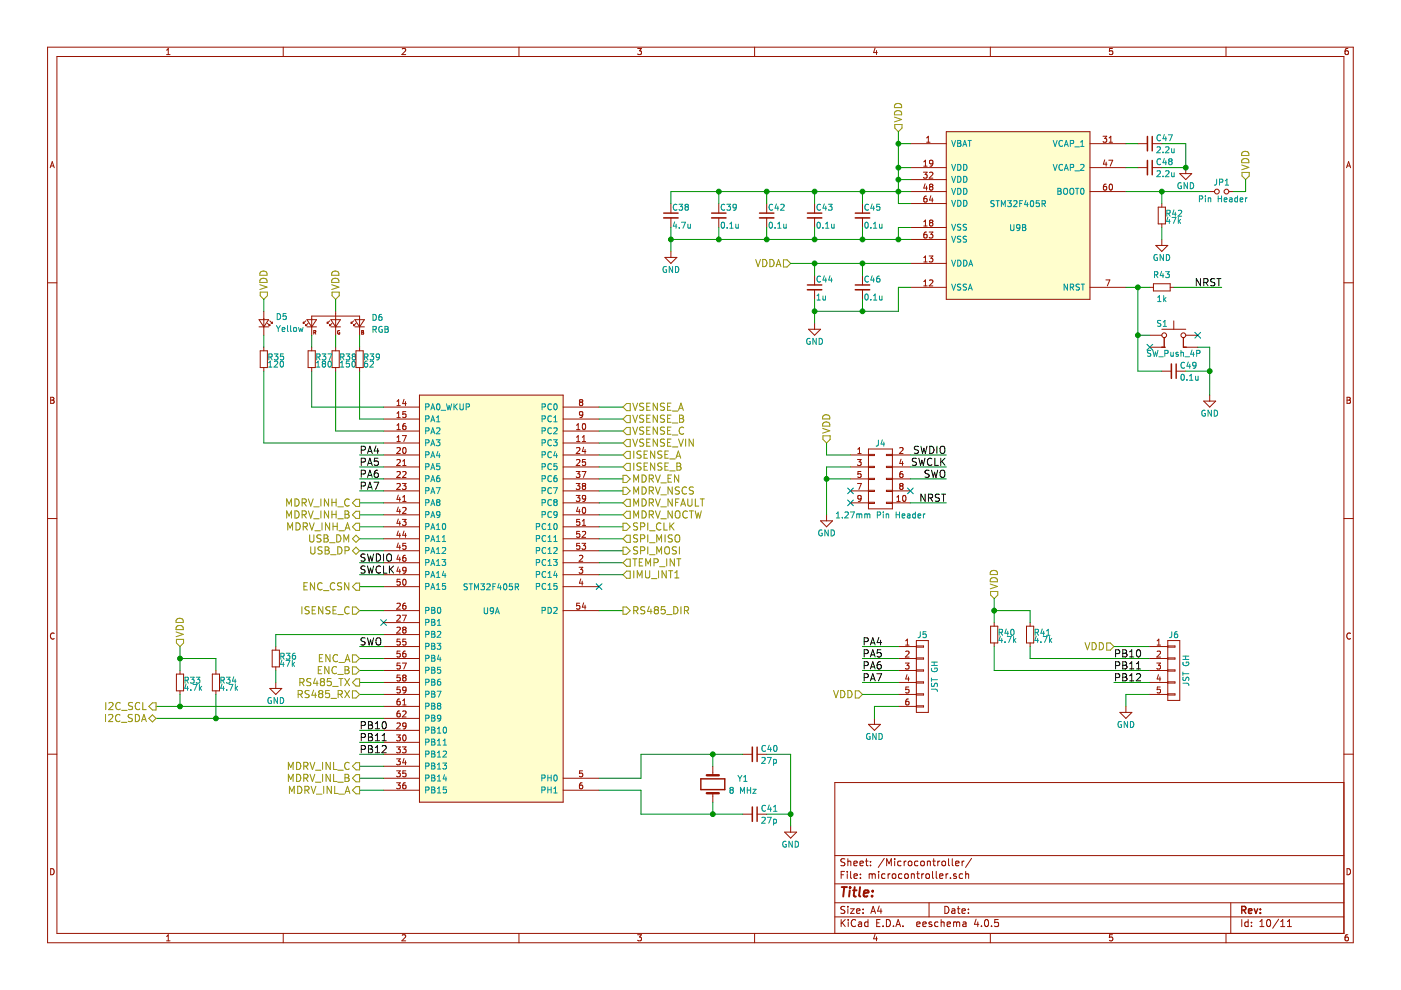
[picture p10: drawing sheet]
EESchema Schematic File Version 2
LIBS:bldc-controller
LIBS:power
LIBS:device
LIBS:transistors
LIBS:conn
LIBS:linear
LIBS:regul
LIBS:74xx
LIBS:cmos4000
LIBS:adc-dac
LIBS:memory
LIBS:xilinx
LIBS:microcontrollers
LIBS:dsp
LIBS:analog_switches
LIBS:motorola
LIBS:texas
LIBS:intel
LIBS:audio
LIBS:interface
LIBS:digital-audio
LIBS:philips
LIBS:display
LIBS:cypress
LIBS:siliconi
LIBS:opto
LIBS:atmel
LIBS:contrib
LIBS:valves
LIBS:stepper-driver
LIBS:bldc-controller-cache
EELAYER 25 0
EELAYER END
$Descr A4 11693 8268
encoding utf-8
Sheet 10 11
Title ""
Date ""
Rev ""
Comp ""
Comment1 ""
Comment2 ""
Comment3 ""
Comment4 ""
$EndDescr
$Comp
L STM32F405R U9
U 1 1
P 4100 5000
F 0 "U9" H 4100 4900 50  0000 C CNN
F 1 "STM32F405R" H 4100 5100 50  0000 C CNN
F 2 "bldc-controller:LQFP-64" H 4100 5000 50  0001 C CNN
F 3 "" H 4100 5000 50  0001 C CNN
F 4 "STMicroelectronics" H 4100 5000 60  0001 C CNN "MFR_NAME"
F 5 "STM32F405RGT6" H 4100 5000 60  0001 C CNN "MFR_PN"
F 6 "Mouser" H 4100 5000 60  0001 C CNN "DIST_NAME"
F 7 "511-STM32F405RGT6" H 4100 5000 60  0001 C CNN "DIST_PN"
	1    4100 5000
	1    0    0    -1  
$EndComp
$Comp
L STM32F405R U9
U 2 1
P 8500 1800
F 0 "U9" H 8500 1700 50  0000 C CNN
F 1 "STM32F405R" H 8500 1900 50  0000 C CNN
F 2 "bldc-controller:LQFP-64" H 8500 1800 50  0001 C CNN
F 3 "" H 8500 1800 50  0001 C CNN
F 4 "STMicroelectronics" H 8500 1800 60  0001 C CNN "MFR_NAME"
F 5 "STM32F405RGT6" H 8500 1800 60  0001 C CNN "MFR_PN"
F 6 "Mouser" H 8500 1800 60  0001 C CNN "DIST_NAME"
F 7 "511-STM32F405RGT6" H 8500 1800 60  0001 C CNN "DIST_PN"
	2    8500 1800
	1    0    0    -1  
$EndComp
Text HLabel 7500 1100 1    60   Input ~ 0
VDD
Text HLabel 6600 2200 0    60   Input ~ 0
VDDA
Text HLabel 10400 1500 1    60   Input ~ 0
VDD
$Comp
L C_Small C38
U 1 1
P 5600 1800
F 0 "C38" H 5610 1870 50  0000 L CNN
F 1 "4.7u" H 5610 1720 50  0000 L CNN
F 2 "bldc-controller:C_0603_IPC_NOMINAL" H 5600 1800 50  0001 C CNN
F 3 "" H 5600 1800 50  0000 C CNN
F 4 "Murata" H 5600 1800 60  0001 C CNN "MFR_NAME"
F 5 "GRM188R60J475KE19J" H 5600 1800 60  0001 C CNN "MFR_PN"
F 6 "Mouser" H 5600 1800 60  0001 C CNN "DIST_NAME"
F 7 "81-GRM188R60J475KE9J" H 5600 1800 60  0001 C CNN "DIST_PN"
	1    5600 1800
	1    0    0    -1  
$EndComp
$Comp
L C_Small C39
U 1 1
P 6000 1800
F 0 "C39" H 6010 1870 50  0000 L CNN
F 1 "0.1u" H 6010 1720 50  0000 L CNN
F 2 "bldc-controller:C_0603_IPC_NOMINAL" H 6000 1800 50  0001 C CNN
F 3 "" H 6000 1800 50  0000 C CNN
	1    6000 1800
	1    0    0    -1  
$EndComp
$Comp
L C_Small C42
U 1 1
P 6400 1800
F 0 "C42" H 6410 1870 50  0000 L CNN
F 1 "0.1u" H 6410 1720 50  0000 L CNN
F 2 "bldc-controller:C_0603_IPC_NOMINAL" H 6400 1800 50  0001 C CNN
F 3 "" H 6400 1800 50  0000 C CNN
	1    6400 1800
	1    0    0    -1  
$EndComp
$Comp
L C_Small C43
U 1 1
P 6800 1800
F 0 "C43" H 6810 1870 50  0000 L CNN
F 1 "0.1u" H 6810 1720 50  0000 L CNN
F 2 "bldc-controller:C_0603_IPC_NOMINAL" H 6800 1800 50  0001 C CNN
F 3 "" H 6800 1800 50  0000 C CNN
	1    6800 1800
	1    0    0    -1  
$EndComp
$Comp
L C_Small C45
U 1 1
P 7200 1800
F 0 "C45" H 7210 1870 50  0000 L CNN
F 1 "0.1u" H 7210 1720 50  0000 L CNN
F 2 "bldc-controller:C_0603_IPC_NOMINAL" H 7200 1800 50  0001 C CNN
F 3 "" H 7200 1800 50  0000 C CNN
	1    7200 1800
	1    0    0    -1  
$EndComp
$Comp
L C_Small C44
U 1 1
P 6800 2400
F 0 "C44" H 6810 2470 50  0000 L CNN
F 1 "1u" H 6810 2320 50  0000 L CNN
F 2 "bldc-controller:C_0603_IPC_NOMINAL" H 6800 2400 50  0001 C CNN
F 3 "" H 6800 2400 50  0000 C CNN
	1    6800 2400
	1    0    0    -1  
$EndComp
$Comp
L C_Small C46
U 1 1
P 7200 2400
F 0 "C46" H 7210 2470 50  0000 L CNN
F 1 "0.1u" H 7210 2320 50  0000 L CNN
F 2 "bldc-controller:C_0603_IPC_NOMINAL" H 7200 2400 50  0001 C CNN
F 3 "" H 7200 2400 50  0000 C CNN
	1    7200 2400
	1    0    0    -1  
$EndComp
$Comp
L C_Small C47
U 1 1
P 9600 1200
F 0 "C47" V 9550 1250 50  0000 L CNN
F 1 "2.2u" V 9650 1250 50  0000 L CNN
F 2 "bldc-controller:C_0603_IPC_NOMINAL" H 9600 1200 50  0001 C CNN
F 3 "" H 9600 1200 50  0000 C CNN
	1    9600 1200
	0    1    1    0   
$EndComp
$Comp
L C_Small C48
U 1 1
P 9600 1400
F 0 "C48" V 9550 1450 50  0000 L CNN
F 1 "2.2u" V 9650 1450 50  0000 L CNN
F 2 "bldc-controller:C_0603_IPC_NOMINAL" H 9600 1400 50  0001 C CNN
F 3 "" H 9600 1400 50  0000 C CNN
	1    9600 1400
	0    1    1    0   
$EndComp
$Comp
L C_Small C49
U 1 1
P 9800 3100
F 0 "C49" V 9750 3150 50  0000 L CNN
F 1 "0.1u" V 9850 3150 50  0000 L CNN
F 2 "bldc-controller:C_0603_IPC_NOMINAL" H 9800 3100 50  0001 C CNN
F 3 "" H 9800 3100 50  0000 C CNN
	1    9800 3100
	0    1    1    0   
$EndComp
$Comp
L R_Small R43
U 1 1
P 9700 2400
F 0 "R43" V 9800 2400 50  0000 C CNN
F 1 "1k" V 9600 2400 50  0000 C CNN
F 2 "bldc-controller:R_0603_IPC_NOMINAL" H 9700 2400 50  0001 C CNN
F 3 "" H 9700 2400 50  0000 C CNN
	1    9700 2400
	0    -1   -1   0   
$EndComp
$Comp
L R_Small R42
U 1 1
P 9700 1800
F 0 "R42" H 9730 1820 50  0000 L CNN
F 1 "47k" H 9730 1760 50  0000 L CNN
F 2 "bldc-controller:R_0603_IPC_NOMINAL" H 9700 1800 50  0001 C CNN
F 3 "" H 9700 1800 50  0000 C CNN
	1    9700 1800
	1    0    0    -1  
$EndComp
$Comp
L C_Small C40
U 1 1
P 6300 6300
F 0 "C40" V 6250 6350 50  0000 L CNN
F 1 "27p" V 6350 6350 50  0000 L CNN
F 2 "bldc-controller:C_0603_IPC_NOMINAL" H 6300 6300 50  0001 C CNN
F 3 "" H 6300 6300 50  0000 C CNN
	1    6300 6300
	0    1    1    0   
$EndComp
$Comp
L C_Small C41
U 1 1
P 6300 6800
F 0 "C41" V 6250 6850 50  0000 L CNN
F 1 "27p" V 6350 6850 50  0000 L CNN
F 2 "bldc-controller:C_0603_IPC_NOMINAL" H 6300 6800 50  0001 C CNN
F 3 "" H 6300 6800 50  0000 C CNN
	1    6300 6800
	0    1    1    0   
$EndComp
$Comp
L Crystal Y1
U 1 1
P 5950 6550
F 0 "Y1" V 5900 6800 50  0000 C CNN
F 1 "8 MHz" V 6000 6800 50  0000 C CNN
F 2 "bldc-controller:ABM7" H 5950 6550 50  0001 C CNN
F 3 "" H 5950 6550 50  0000 C CNN
F 4 "Abracon" H 5950 6550 60  0001 C CNN "MFR_NAME"
F 5 "ABM7-8.000MHZ-D2Y-T" H 5950 6550 60  0001 C CNN "MFR_PN"
F 6 "Mouser" H 5950 6550 60  0001 C CNN "DIST_NAME"
F 7 "815-ABM7-8-D2Y-T" H 5950 6550 60  0001 C CNN "DIST_PN"
	1    5950 6550
	0    1    1    0   
$EndComp
$Comp
L Jumper_NO_Small JP1
U 1 1
P 10200 1600
F 0 "JP1" H 10200 1680 50  0000 C CNN
F 1 "Pin Header" H 10210 1540 50  0000 C CNN
F 2 "bldc-controller:CONN-100MIL-M-1x2" H 10200 1600 50  0001 C CNN
F 3 "" H 10200 1600 50  0000 C CNN
	1    10200 1600
	1    0    0    -1  
$EndComp
$Comp
L GND #PWR076
U 1 1
P 6800 2700
F 0 "#PWR076" H 6800 2450 50  0001 C CNN
F 1 "GND" H 6800 2550 50  0000 C CNN
F 2 "" H 6800 2700 50  0000 C CNN
F 3 "" H 6800 2700 50  0000 C CNN
	1    6800 2700
	1    0    0    -1  
$EndComp
$Comp
L GND #PWR077
U 1 1
P 10100 3300
F 0 "#PWR077" H 10100 3050 50  0001 C CNN
F 1 "GND" H 10100 3150 50  0000 C CNN
F 2 "" H 10100 3300 50  0000 C CNN
F 3 "" H 10100 3300 50  0000 C CNN
	1    10100 3300
	1    0    0    -1  
$EndComp
$Comp
L GND #PWR078
U 1 1
P 9700 2000
F 0 "#PWR078" H 9700 1750 50  0001 C CNN
F 1 "GND" H 9700 1850 50  0000 C CNN
F 2 "" H 9700 2000 50  0000 C CNN
F 3 "" H 9700 2000 50  0000 C CNN
	1    9700 2000
	1    0    0    -1  
$EndComp
$Comp
L GND #PWR079
U 1 1
P 9900 1400
F 0 "#PWR079" H 9900 1150 50  0001 C CNN
F 1 "GND" H 9900 1250 50  0000 C CNN
F 2 "" H 9900 1400 50  0000 C CNN
F 3 "" H 9900 1400 50  0000 C CNN
	1    9900 1400
	1    0    0    -1  
$EndComp
$Comp
L GND #PWR080
U 1 1
P 5600 2100
F 0 "#PWR080" H 5600 1850 50  0001 C CNN
F 1 "GND" H 5600 1950 50  0000 C CNN
F 2 "" H 5600 2100 50  0000 C CNN
F 3 "" H 5600 2100 50  0000 C CNN
	1    5600 2100
	1    0    0    -1  
$EndComp
$Comp
L GND #PWR081
U 1 1
P 6600 6900
F 0 "#PWR081" H 6600 6650 50  0001 C CNN
F 1 "GND" H 6600 6750 50  0000 C CNN
F 2 "" H 6600 6900 50  0000 C CNN
F 3 "" H 6600 6900 50  0000 C CNN
	1    6600 6900
	1    0    0    -1  
$EndComp
Text Label 3000 3800 0    60   ~ 0
PA4
Text Label 3000 3900 0    60   ~ 0
PA5
Text Label 3000 4000 0    60   ~ 0
PA6
Text Label 3000 4100 0    60   ~ 0
PA7
Text Label 3000 4700 0    60   ~ 0
SWDIO
Text Label 3000 4800 0    60   ~ 0
SWCLK
Text Label 3000 5400 0    60   ~ 0
SWO
Text Label 3000 6100 0    60   ~ 0
PB10
Text Label 3000 6200 0    60   ~ 0
PB11
Text Label 10200 2400 2    60   ~ 0
NRST
Text HLabel 6900 3700 1    60   Input ~ 0
VDD
$Comp
L GND #PWR082
U 1 1
P 6900 4300
F 0 "#PWR082" H 6900 4050 50  0001 C CNN
F 1 "GND" H 6900 4150 50  0000 C CNN
F 2 "" H 6900 4300 50  0000 C CNN
F 3 "" H 6900 4300 50  0000 C CNN
	1    6900 4300
	1    0    0    -1  
$EndComp
Text Label 7900 3800 2    60   ~ 0
SWDIO
Text Label 7900 3900 2    60   ~ 0
SWCLK
Text Label 7900 4000 2    60   ~ 0
SWO
Text Label 7900 4200 2    60   ~ 0
NRST
$Comp
L R_Small R36
U 1 1
P 2300 5500
F 0 "R36" H 2330 5520 50  0000 L CNN
F 1 "47k" H 2330 5460 50  0000 L CNN
F 2 "bldc-controller:R_0603_IPC_NOMINAL" H 2300 5500 50  0001 C CNN
F 3 "" H 2300 5500 50  0000 C CNN
	1    2300 5500
	1    0    0    -1  
$EndComp
$Comp
L GND #PWR083
U 1 1
P 2300 5700
F 0 "#PWR083" H 2300 5450 50  0001 C CNN
F 1 "GND" H 2300 5550 50  0000 C CNN
F 2 "" H 2300 5700 50  0000 C CNN
F 3 "" H 2300 5700 50  0000 C CNN
	1    2300 5700
	1    0    0    -1  
$EndComp
Text Label 7200 5400 0    60   ~ 0
PA4
Text Label 7200 5500 0    60   ~ 0
PA5
Text Label 7200 5600 0    60   ~ 0
PA6
Text Label 7200 5700 0    60   ~ 0
PA7
Text Label 9300 5500 0    60   ~ 0
PB10
Text Label 9300 5600 0    60   ~ 0
PB11
$Comp
L R_Small R40
U 1 1
P 8300 5300
F 0 "R40" H 8330 5320 50  0000 L CNN
F 1 "4.7k" H 8330 5260 50  0000 L CNN
F 2 "bldc-controller:R_0603_IPC_NOMINAL" H 8300 5300 50  0001 C CNN
F 3 "" H 8300 5300 50  0000 C CNN
	1    8300 5300
	1    0    0    -1  
$EndComp
$Comp
L R_Small R41
U 1 1
P 8600 5300
F 0 "R41" H 8630 5320 50  0000 L CNN
F 1 "4.7k" H 8630 5260 50  0000 L CNN
F 2 "bldc-controller:R_0603_IPC_NOMINAL" H 8600 5300 50  0001 C CNN
F 3 "" H 8600 5300 50  0000 C CNN
	1    8600 5300
	1    0    0    -1  
$EndComp
Text HLabel 8300 5000 1    60   Input ~ 0
VDD
$Comp
L CONN_01X06 J5
U 1 1
P 7700 5650
F 0 "J5" H 7700 6000 50  0000 C CNN
F 1 "JST GH" V 7800 5650 50  0000 C CNN
F 2 "bldc-controller:SM06B-GHS-TB" H 7700 5650 50  0001 C CNN
F 3 "" H 7700 5650 50  0000 C CNN
F 4 "JST" H 7700 5650 60  0001 C CNN "MFR_NAME"
F 5 "SM06B-GHS-TB(LF)(SN)" H 7700 5650 60  0001 C CNN "MFR_PN"
	1    7700 5650
	1    0    0    -1  
$EndComp
Text HLabel 7200 5800 0    60   Input ~ 0
VDD
$Comp
L GND #PWR084
U 1 1
P 7300 6000
F 0 "#PWR084" H 7300 5750 50  0001 C CNN
F 1 "GND" H 7300 5850 50  0000 C CNN
F 2 "" H 7300 6000 50  0000 C CNN
F 3 "" H 7300 6000 50  0000 C CNN
	1    7300 6000
	1    0    0    -1  
$EndComp
$Comp
L GND #PWR085
U 1 1
P 9400 5900
F 0 "#PWR085" H 9400 5650 50  0001 C CNN
F 1 "GND" H 9400 5750 50  0000 C CNN
F 2 "" H 9400 5900 50  0000 C CNN
F 3 "" H 9400 5900 50  0000 C CNN
	1    9400 5900
	1    0    0    -1  
$EndComp
Text HLabel 9300 5400 0    60   Input ~ 0
VDD
$Comp
L CONN_02X05 J4
U 1 1
P 7350 4000
F 0 "J4" H 7350 4300 50  0000 C CNN
F 1 "1.27mm Pin Header" H 7350 3700 50  0000 C CNN
F 2 "bldc-controller:62201021121" H 7350 2800 50  0001 C CNN
F 3 "" H 7350 2800 50  0000 C CNN
F 4 "Wurth Electronics" H 7350 4000 60  0001 C CNN "MFR_NAME"
F 5 "62201021121" H 7350 4000 60  0001 C CNN "MFR_PN"
F 6 "Mouser" H 7350 4000 60  0001 C CNN "DIST_NAME"
F 7 "710-62201021121" H 7350 4000 60  0001 C CNN "DIST_PN"
	1    7350 4000
	1    0    0    -1  
$EndComp
NoConn ~ 7100 4100
NoConn ~ 7100 4200
NoConn ~ 7600 4100
$Comp
L SW_Push_4P S1
U 1 1
P 9800 2800
F 0 "S1" H 9850 2900 50  0000 L CNN
F 1 "SW_Push_4P" H 9800 2650 50  0000 C CNN
F 2 "bldc-controller:PTS_810" H 9800 3000 50  0001 C CNN
F 3 "" H 9800 3000 50  0000 C CNN
F 4 "C&K Components" H 9800 2800 60  0001 C CNN "MFR_NAME"
F 5 "PTS810 SJK 250 SMTR LFS" H 9800 2800 60  0001 C CNN "MFR_PN"
F 6 "Mouser" H 9800 2800 60  0001 C CNN "DIST_NAME"
F 7 "611-PTS810SJK250SMTR" H 9800 2800 60  0001 C CNN "DIST_PN"
	1    9800 2800
	-1   0    0    -1  
$EndComp
Text HLabel 2800 2500 1    60   Input ~ 0
VDD
Wire Wire Line
	9400 1200 9500 1200
Wire Wire Line
	9400 1400 9500 1400
Wire Wire Line
	9700 1200 9900 1200
Wire Wire Line
	9900 1200 9900 1400
Wire Wire Line
	9900 1400 9700 1400
Connection ~ 9900 1400
Wire Wire Line
	9400 1600 10100 1600
Wire Wire Line
	7500 1100 7500 1700
Wire Wire Line
	7500 1200 7600 1200
Wire Wire Line
	7500 1400 7600 1400
Connection ~ 7500 1200
Wire Wire Line
	7500 1500 7600 1500
Connection ~ 7500 1400
Connection ~ 7500 1500
Wire Wire Line
	7500 1700 7600 1700
Connection ~ 7500 1600
Wire Wire Line
	7600 1900 7500 1900
Wire Wire Line
	7600 2400 7500 2400
Wire Wire Line
	6000 1700 6000 1600
Wire Wire Line
	6400 1600 6400 1700
Connection ~ 6400 1600
Wire Wire Line
	6800 1600 6800 1700
Connection ~ 6800 1600
Wire Wire Line
	7200 1600 7200 1700
Connection ~ 7200 1600
Wire Wire Line
	6000 1900 6000 2000
Wire Wire Line
	6400 2000 6400 1900
Wire Wire Line
	5600 2000 7600 2000
Connection ~ 6000 2000
Wire Wire Line
	6800 2000 6800 1900
Connection ~ 6400 2000
Wire Wire Line
	7200 2000 7200 1900
Connection ~ 6800 2000
Wire Wire Line
	7500 1900 7500 2000
Connection ~ 7200 2000
Connection ~ 7500 2000
Wire Wire Line
	6600 2200 7600 2200
Wire Wire Line
	5600 1900 5600 2100
Connection ~ 5600 2000
Wire Wire Line
	5600 1600 5600 1700
Connection ~ 6000 1600
Wire Wire Line
	7200 2200 7200 2300
Wire Wire Line
	6800 2200 6800 2300
Connection ~ 7200 2200
Wire Wire Line
	7500 2400 7500 2600
Wire Wire Line
	7500 2600 6800 2600
Wire Wire Line
	7200 2600 7200 2500
Wire Wire Line
	6800 2500 6800 2700
Connection ~ 7200 2600
Connection ~ 6800 2600
Connection ~ 6800 2200
Wire Wire Line
	5600 1600 7600 1600
Wire Wire Line
	9400 2400 9600 2400
Wire Wire Line
	9800 2400 10200 2400
Wire Wire Line
	9500 2400 9500 3100
Wire Wire Line
	9500 2800 9600 2800
Connection ~ 9500 2400
Wire Wire Line
	9500 3100 9700 3100
Connection ~ 9500 2800
Wire Wire Line
	9900 3100 10100 3100
Connection ~ 10100 3100
Wire Wire Line
	9700 1600 9700 1700
Connection ~ 9700 1600
Wire Wire Line
	9700 1900 9700 2000
Wire Wire Line
	10300 1600 10400 1600
Wire Wire Line
	10400 1600 10400 1500
Wire Wire Line
	5000 6600 5350 6600
Wire Wire Line
	5350 6800 6200 6800
Wire Wire Line
	5000 6500 5350 6500
Wire Wire Line
	5350 6500 5350 6300
Wire Wire Line
	5350 6300 6200 6300
Wire Wire Line
	5950 6300 5950 6400
Connection ~ 5950 6300
Wire Wire Line
	5950 6700 5950 6800
Connection ~ 5950 6800
Wire Wire Line
	6400 6300 6600 6300
Wire Wire Line
	6600 6300 6600 6900
Wire Wire Line
	6600 6800 6400 6800
Connection ~ 6600 6800
Wire Wire Line
	2200 3700 3200 3700
Wire Wire Line
	5350 6600 5350 6800
Wire Wire Line
	3000 3800 3200 3800
Wire Wire Line
	3200 3900 3000 3900
Wire Wire Line
	3000 4000 3200 4000
Wire Wire Line
	3000 4100 3200 4100
Wire Wire Line
	3000 4200 3200 4200
Wire Wire Line
	3000 4300 3200 4300
Wire Wire Line
	3000 4400 3200 4400
Wire Wire Line
	3000 4500 3200 4500
Wire Wire Line
	3000 4600 3200 4600
Wire Wire Line
	3000 4700 3200 4700
Wire Wire Line
	3000 4800 3200 4800
Wire Wire Line
	3000 4900 3200 4900
Wire Wire Line
	3000 5100 3200 5100
Wire Wire Line
	3000 5400 3200 5400
Wire Wire Line
	3000 5600 3200 5600
Wire Wire Line
	3000 5700 3200 5700
Wire Wire Line
	3000 5800 3200 5800
Wire Wire Line
	1300 5900 3200 5900
Wire Wire Line
	1300 6000 3200 6000
Wire Wire Line
	3000 6100 3200 6100
Wire Wire Line
	3000 6200 3200 6200
Wire Wire Line
	3000 6400 3200 6400
Wire Wire Line
	3000 6600 3200 6600
Wire Wire Line
	5200 3400 5000 3400
Wire Wire Line
	5200 3500 5000 3500
Wire Wire Line
	5200 3600 5000 3600
Wire Wire Line
	5200 3700 5000 3700
Wire Wire Line
	5200 3800 5000 3800
Wire Wire Line
	5200 3900 5000 3900
Wire Wire Line
	5200 4000 5000 4000
Wire Wire Line
	5200 4100 5000 4100
Wire Wire Line
	5200 4200 5000 4200
Wire Wire Line
	5200 4300 5000 4300
Wire Wire Line
	5200 4400 5000 4400
Wire Wire Line
	5200 4500 5000 4500
Wire Wire Line
	5200 4600 5000 4600
Wire Wire Line
	5200 5100 5000 5100
Wire Wire Line
	3000 5500 3200 5500
Wire Wire Line
	2300 5700 2300 5600
Wire Wire Line
	3000 6500 3200 6500
Wire Wire Line
	8600 5500 9600 5500
Wire Wire Line
	8300 5600 9600 5600
Wire Wire Line
	8600 5400 8600 5500
Wire Wire Line
	8300 5600 8300 5400
Wire Wire Line
	8300 5000 8300 5200
Wire Wire Line
	8300 5100 8600 5100
Wire Wire Line
	8600 5100 8600 5200
Connection ~ 8300 5100
Wire Wire Line
	7200 5400 7500 5400
Wire Wire Line
	7200 5500 7500 5500
Wire Wire Line
	7200 5600 7500 5600
Wire Wire Line
	7200 5700 7500 5700
Wire Wire Line
	7200 5800 7500 5800
Wire Wire Line
	7300 6000 7300 5900
Wire Wire Line
	7300 5900 7500 5900
Wire Wire Line
	9300 5400 9600 5400
Wire Wire Line
	9400 5800 9600 5800
Wire Wire Line
	9400 5900 9400 5800
Wire Wire Line
	6900 3700 6900 3800
Wire Wire Line
	6900 3800 7100 3800
Wire Wire Line
	7100 3900 6900 3900
Wire Wire Line
	6900 3900 6900 4300
Wire Wire Line
	7100 4000 6900 4000
Connection ~ 6900 4000
Wire Wire Line
	7600 3800 7900 3800
Wire Wire Line
	7600 3900 7900 3900
Wire Wire Line
	7600 4000 7900 4000
Wire Wire Line
	7600 4200 7900 4200
Wire Wire Line
	3000 3100 3000 3500
Wire Wire Line
	2600 3100 2600 3400
Wire Wire Line
	2800 3100 2800 3600
Wire Wire Line
	10000 2900 10100 2900
Wire Wire Line
	10100 2900 10100 3300
Text HLabel 3000 4200 0    60   Output ~ 0
MDRV_INH_C
Text HLabel 3000 4300 0    60   Output ~ 0
MDRV_INH_B
Text HLabel 3000 4400 0    60   Output ~ 0
MDRV_INH_A
Text HLabel 3000 4500 0    60   BiDi ~ 0
USB_DM
Text HLabel 3000 4600 0    60   BiDi ~ 0
USB_DP
Text HLabel 3000 4900 0    60   Output ~ 0
ENC_CSN
Text HLabel 3000 5100 0    60   Input ~ 0
ISENSE_C
Wire Wire Line
	2300 5400 2300 5300
Text HLabel 3000 5500 0    60   Input ~ 0
ENC_A
Text HLabel 3000 5600 0    60   Input ~ 0
ENC_B
Text HLabel 3000 5700 0    60   Output ~ 0
RS485_TX
Text HLabel 3000 5800 0    60   Input ~ 0
RS485_RX
Text HLabel 1300 5900 0    60   Output ~ 0
I2C_SCL
Text HLabel 1300 6000 0    60   BiDi ~ 0
I2C_SDA
$Comp
L R_Small R33
U 1 1
P 1500 5700
F 0 "R33" H 1530 5720 50  0000 L CNN
F 1 "4.7k" H 1530 5660 50  0000 L CNN
F 2 "bldc-controller:R_0603_IPC_NOMINAL" H 1500 5700 50  0001 C CNN
F 3 "" H 1500 5700 50  0000 C CNN
	1    1500 5700
	1    0    0    -1  
$EndComp
Wire Wire Line
	1500 5800 1500 5900
Connection ~ 1500 5900
Text HLabel 1500 5400 1    60   Input ~ 0
VDD
Wire Wire Line
	1500 5400 1500 5600
Wire Wire Line
	1500 5500 1800 5500
Wire Wire Line
	1800 5500 1800 5600
Connection ~ 1500 5500
$Comp
L R_Small R34
U 1 1
P 1800 5700
F 0 "R34" H 1830 5720 50  0000 L CNN
F 1 "4.7k" H 1830 5660 50  0000 L CNN
F 2 "bldc-controller:R_0603_IPC_NOMINAL" H 1800 5700 50  0001 C CNN
F 3 "" H 1800 5700 50  0000 C CNN
	1    1800 5700
	1    0    0    -1  
$EndComp
Wire Wire Line
	1800 5800 1800 6000
Connection ~ 1800 6000
Text HLabel 3000 6400 0    60   Output ~ 0
MDRV_INL_C
Text HLabel 3000 6500 0    60   Output ~ 0
MDRV_INL_B
Text HLabel 3000 6600 0    60   Output ~ 0
MDRV_INL_A
Text HLabel 5200 3400 2    60   Input ~ 0
VSENSE_A
Text HLabel 5200 3500 2    60   Input ~ 0
VSENSE_B
Text HLabel 5200 3600 2    60   Input ~ 0
VSENSE_C
Text HLabel 5200 3700 2    60   Input ~ 0
VSENSE_VIN
Text HLabel 5200 3800 2    60   Input ~ 0
ISENSE_A
Text HLabel 5200 3900 2    60   Input ~ 0
ISENSE_B
Text HLabel 5200 4000 2    60   Output ~ 0
MDRV_EN
Text HLabel 5200 4100 2    60   Output ~ 0
MDRV_NSCS
Text HLabel 5200 4200 2    60   Input ~ 0
MDRV_NFAULT
Text HLabel 5200 4300 2    60   Input ~ 0
MDRV_NOCTW
Text HLabel 5200 4400 2    60   Output ~ 0
SPI_CLK
Text HLabel 5200 4500 2    60   Input ~ 0
SPI_MISO
Text HLabel 5200 4600 2    60   Output ~ 0
SPI_MOSI
Text HLabel 5200 4800 2    60   Input ~ 0
IMU_INT1
Wire Wire Line
	5000 4800 5200 4800
Text HLabel 5200 5100 2    60   Output ~ 0
RS485_DIR
Wire Wire Line
	3200 6300 3000 6300
Text Label 3000 6300 0    60   ~ 0
PB12
$Comp
L CONN_01X05 J6
U 1 1
P 9800 5600
F 0 "J6" H 9800 5900 50  0000 C CNN
F 1 "JST GH" V 9900 5600 50  0000 C CNN
F 2 "bldc-controller:SM05B-GHS-TB" H 9800 5600 50  0001 C CNN
F 3 "" H 9800 5600 50  0000 C CNN
F 4 "JST" H 9800 5600 60  0001 C CNN "MFR_NAME"
F 5 "SM05B-GHS-TB(LF)(SN)" H 9800 5600 60  0001 C CNN "MFR_PN"
	1    9800 5600
	1    0    0    -1  
$EndComp
Wire Wire Line
	9600 5700 9300 5700
Text Label 9300 5700 0    60   ~ 0
PB12
NoConn ~ 3200 5200
Wire Wire Line
	2300 5300 3200 5300
NoConn ~ 10000 2800
NoConn ~ 9600 2900
Wire Wire Line
	5000 4700 5200 4700
Text HLabel 5200 4700 2    60   Input ~ 0
TEMP_INT
$Comp
L LED_RGB_CA_Small D6
U 1 1
P 2800 2700
F 0 "D6" H 3100 2750 50  0000 L CNN
F 1 "RGB" H 3100 2650 50  0000 L CNN
F 2 "bldc-controller:SMLP34RGB" H 2800 2700 50  0001 C CNN
F 3 "" H 2800 2700 50  0000 C CNN
F 4 "Rohm" H 2800 2700 60  0001 C CNN "MFR_NAME"
F 5 "SMLP34RGB2W3" H 2800 2700 60  0001 C CNN "MFR_PN"
	1    2800 2700
	1    0    0    -1  
$EndComp
$Comp
L R_Small R38
U 1 1
P 2800 3000
F 0 "R38" H 2830 3020 50  0000 L CNN
F 1 "150" H 2830 2960 50  0000 L CNN
F 2 "bldc-controller:R_0603_IPC_NOMINAL" H 2800 3000 50  0001 C CNN
F 3 "" H 2800 3000 50  0000 C CNN
	1    2800 3000
	1    0    0    -1  
$EndComp
$Comp
L R_Small R37
U 1 1
P 2600 3000
F 0 "R37" H 2630 3020 50  0000 L CNN
F 1 "180" H 2630 2960 50  0000 L CNN
F 2 "bldc-controller:R_0603_IPC_NOMINAL" H 2600 3000 50  0001 C CNN
F 3 "" H 2600 3000 50  0000 C CNN
	1    2600 3000
	1    0    0    -1  
$EndComp
$Comp
L R_Small R39
U 1 1
P 3000 3000
F 0 "R39" H 3030 3020 50  0000 L CNN
F 1 "62" H 3030 2960 50  0000 L CNN
F 2 "bldc-controller:R_0603_IPC_NOMINAL" H 3000 3000 50  0001 C CNN
F 3 "" H 3000 3000 50  0000 C CNN
	1    3000 3000
	1    0    0    -1  
$EndComp
Wire Wire Line
	2600 2800 2600 2900
Wire Wire Line
	2800 2800 2800 2900
Wire Wire Line
	3000 2800 3000 2900
Wire Wire Line
	2800 2500 2800 2600
$Comp
L LED_Small D5
U 1 1
P 2200 2700
F 0 "D5" V 2250 2800 50  0000 L CNN
F 1 "Yellow" V 2150 2800 50  0000 L CNN
F 2 "LEDs:LED_0603" V 2200 2700 50  0001 C CNN
F 3 "" V 2200 2700 50  0000 C CNN
F 4 "Rohm" H 2200 2700 60  0001 C CNN "MFR_NAME"
F 5 "SML-E12Y8WT86" H 2200 2700 60  0001 C CNN "MFR_PN"
	1    2200 2700
	0    1    -1   0   
$EndComp
Text HLabel 2200 2500 1    60   Input ~ 0
VDD
Wire Wire Line
	2200 2500 2200 2600
$Comp
L R_Small R35
U 1 1
P 2200 3000
F 0 "R35" H 2230 3020 50  0000 L CNN
F 1 "120" H 2230 2960 50  0000 L CNN
F 2 "bldc-controller:R_0603_IPC_NOMINAL" H 2200 3000 50  0001 C CNN
F 3 "" H 2200 3000 50  0000 C CNN
	1    2200 3000
	1    0    0    -1  
$EndComp
Wire Wire Line
	2200 2800 2200 2900
Wire Wire Line
	2200 3100 2200 3700
Wire Wire Line
	2600 3400 3200 3400
Wire Wire Line
	3000 3500 3200 3500
Wire Wire Line
	2800 3600 3200 3600
NoConn ~ 5000 4900
$EndSCHEMATC
